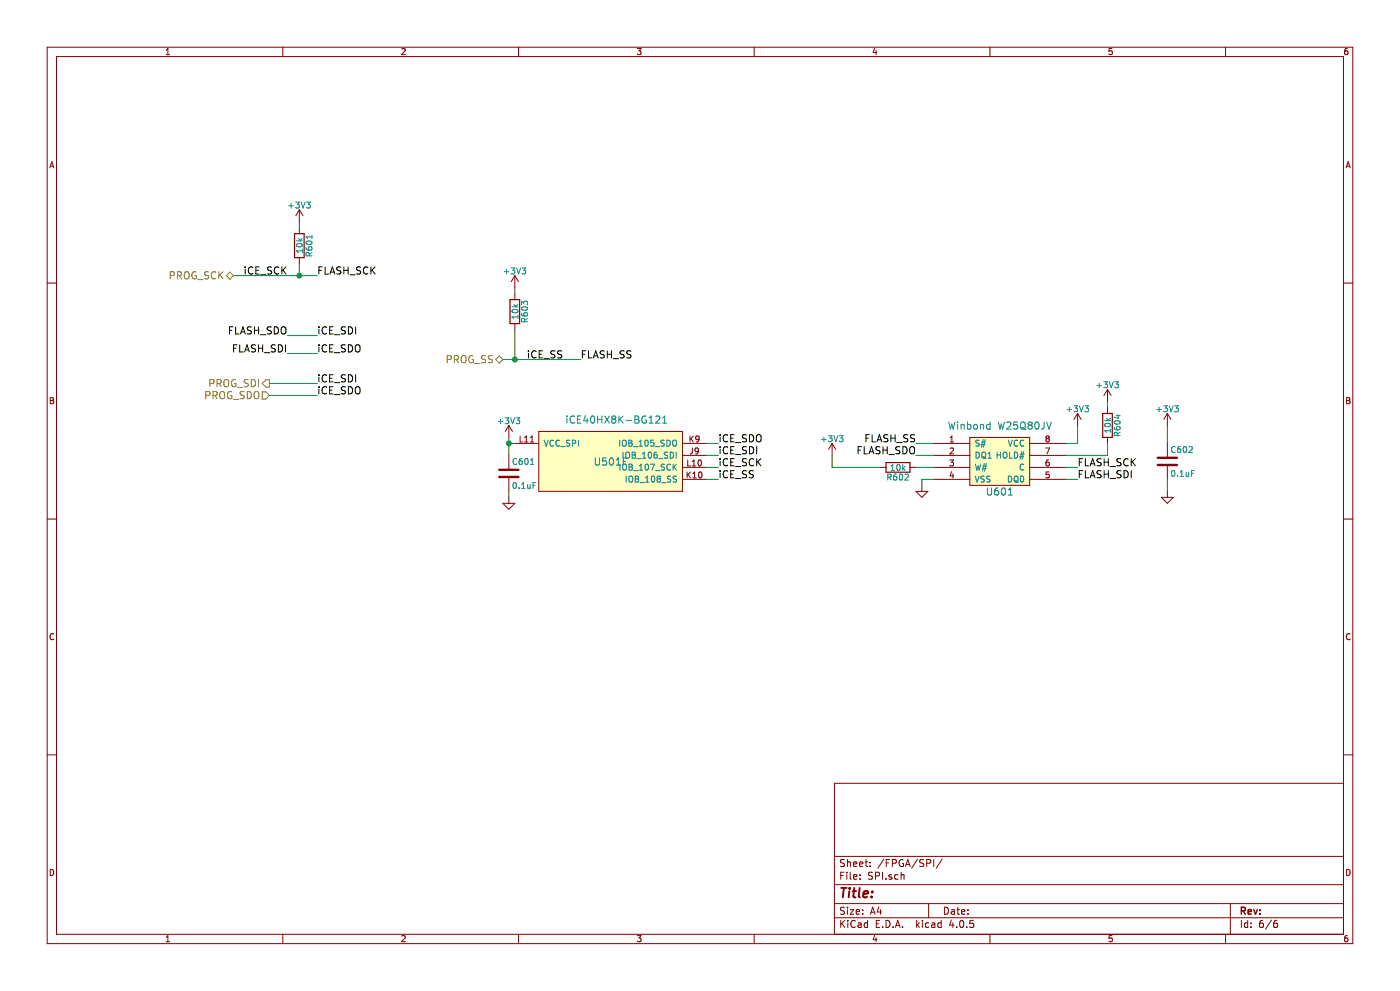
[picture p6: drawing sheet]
EESchema Schematic File Version 2
LIBS:power
LIBS:device
LIBS:transistors
LIBS:conn
LIBS:linear
LIBS:regul
LIBS:74xx
LIBS:cmos4000
LIBS:adc-dac
LIBS:memory
LIBS:xilinx
LIBS:microcontrollers
LIBS:dsp
LIBS:microchip
LIBS:analog_switches
LIBS:motorola
LIBS:texas
LIBS:intel
LIBS:audio
LIBS:interface
LIBS:digital-audio
LIBS:philips
LIBS:display
LIBS:cypress
LIBS:siliconi
LIBS:opto
LIBS:atmel
LIBS:contrib
LIBS:valves
LIBS:ADV7125
LIBS:TVP7002
LIBS:74LVC
LIBS:ice40hx8k-bg121
LIBS:More_Power
LIBS:Micron
LIBS:AD1580
LIBS:HP2VGA-cache
EELAYER 25 0
EELAYER END
$Descr A4 11693 8268
encoding utf-8
Sheet 6 6
Title ""
Date ""
Rev ""
Comp ""
Comment1 ""
Comment2 ""
Comment3 ""
Comment4 ""
$EndDescr
$Comp
L iCE40HX8K-BG121 U?
U 6 1
P 5100 3850
AR Path="/5B0BF00A/5B0EC99E" Ref="U?"  Part="6" 
AR Path="/5B0BF00A/5B0EC700/5B0EC99E" Ref="U501"  Part="6" 
F 0 "U501" H 5100 3850 60  0000 C CNN
F 1 "iCE40HX8K-BG121" H 5150 4200 60  0000 C CNN
F 2 "bga121:BGA-121-0.8mm" H 5100 7700 60  0001 C CNN
F 3 "" H 5100 7700 60  0001 C CNN
	6    5100 3850
	1    0    0    -1  
$EndComp
$Comp
L M25P80 U601
U 1 1
P 8350 3850
F 0 "U601" H 8350 3600 60  0000 C CNN
F 1 "Winbond W25Q80JV" H 8350 4150 60  0000 C CNN
F 2 "SMD_Packages:SOIC-8-N" H 8350 3800 60  0001 C CNN
F 3 "" H 8350 3800 60  0000 C CNN
	1    8350 3850
	1    0    0    -1  
$EndComp
$Comp
L C C602
U 1 1
P 9750 3850
F 0 "C602" H 9775 3950 50  0000 L CNN
F 1 "0.1uF" H 9775 3750 50  0000 L CNN
F 2 "Capacitors_SMD:C_0603" H 9788 3700 50  0001 C CNN
F 3 "" H 9750 3850 50  0000 C CNN
	1    9750 3850
	1    0    0    -1  
$EndComp
$Comp
L GND #PWR0139
U 1 1
P 9750 4100
F 0 "#PWR0139" H 9750 3850 50  0001 C CNN
F 1 "GND" H 9750 3950 50  0001 C CNN
F 2 "" H 9750 4100 50  0000 C CNN
F 3 "" H 9750 4100 50  0000 C CNN
	1    9750 4100
	1    0    0    -1  
$EndComp
$Comp
L GND #PWR0140
U 1 1
P 7700 4050
F 0 "#PWR0140" H 7700 3800 50  0001 C CNN
F 1 "GND" H 7700 3900 50  0001 C CNN
F 2 "" H 7700 4050 50  0000 C CNN
F 3 "" H 7700 4050 50  0000 C CNN
	1    7700 4050
	1    0    0    -1  
$EndComp
Text Label 6000 3700 0    60   ~ 0
iCE_SDO
Text Label 6000 3800 0    60   ~ 0
iCE_SDI
Text Label 6000 3900 0    60   ~ 0
iCE_SCK
Text Label 6000 4000 0    60   ~ 0
iCE_SS
Text Label 9000 3900 0    60   ~ 0
FLASH_SCK
$Comp
L R R602
U 1 1
P 7500 3900
F 0 "R602" V 7580 3900 50  0000 C CNN
F 1 "10k" V 7500 3900 50  0000 C CNN
F 2 "Resistors_SMD:R_0603" V 7430 3900 50  0001 C CNN
F 3 "" H 7500 3900 50  0000 C CNN
	1    7500 3900
	0    1    1    0   
$EndComp
$Comp
L R R604
U 1 1
P 9250 3550
F 0 "R604" V 9330 3550 50  0000 C CNN
F 1 "10k" V 9250 3550 50  0000 C CNN
F 2 "Resistors_SMD:R_0603" V 9180 3550 50  0001 C CNN
F 3 "" H 9250 3550 50  0000 C CNN
	1    9250 3550
	1    0    0    -1  
$EndComp
Text Label 7650 3800 2    60   ~ 0
FLASH_SDO
Text Label 9000 4000 0    60   ~ 0
FLASH_SDI
Text Label 7650 3700 2    60   ~ 0
FLASH_SS
$Comp
L C C601
U 1 1
P 4250 3950
F 0 "C601" H 4275 4050 50  0000 L CNN
F 1 "0.1uF" H 4275 3850 50  0000 L CNN
F 2 "Capacitors_SMD:C_0603" H 4288 3800 50  0001 C CNN
F 3 "" H 4250 3950 50  0000 C CNN
	1    4250 3950
	1    0    0    -1  
$EndComp
$Comp
L GND #PWR0141
U 1 1
P 4250 4150
F 0 "#PWR0141" H 4250 3900 50  0001 C CNN
F 1 "GND" H 4250 4000 50  0001 C CNN
F 2 "" H 4250 4150 50  0000 C CNN
F 3 "" H 4250 4150 50  0000 C CNN
	1    4250 4150
	1    0    0    -1  
$EndComp
$Comp
L R R603
U 1 1
P 4300 2600
F 0 "R603" V 4380 2600 50  0000 C CNN
F 1 "10k" V 4300 2600 50  0000 C CNN
F 2 "Resistors_SMD:R_0603" V 4230 2600 50  0001 C CNN
F 3 "" H 4300 2600 50  0000 C CNN
	1    4300 2600
	1    0    0    -1  
$EndComp
Text Label 2650 2300 0    60   ~ 0
FLASH_SCK
Text Label 2400 2300 2    60   ~ 0
iCE_SCK
$Comp
L R R601
U 1 1
P 2500 2050
F 0 "R601" V 2580 2050 50  0000 C CNN
F 1 "10k" V 2500 2050 50  0000 C CNN
F 2 "Resistors_SMD:R_0603" V 2430 2050 50  0001 C CNN
F 3 "" H 2500 2050 50  0000 C CNN
	1    2500 2050
	1    0    0    -1  
$EndComp
Wire Wire Line
	9000 3550 9000 3700
Wire Wire Line
	9000 3700 8900 3700
Wire Wire Line
	9750 3550 9750 3700
Wire Wire Line
	9750 4000 9750 4100
Wire Wire Line
	7800 4000 7700 4000
Wire Wire Line
	7700 4000 7700 4050
Wire Wire Line
	5900 4000 6000 4000
Wire Wire Line
	5900 3800 6000 3800
Wire Wire Line
	6000 3900 5900 3900
Wire Wire Line
	5900 3700 6000 3700
Wire Wire Line
	9000 3900 8900 3900
Wire Wire Line
	7650 3700 7800 3700
Wire Wire Line
	7650 3900 7800 3900
Wire Wire Line
	6950 3800 6950 3900
Wire Wire Line
	6950 3900 7350 3900
Wire Wire Line
	9250 3700 9250 3800
Wire Wire Line
	9250 3800 8900 3800
Wire Wire Line
	9250 3350 9250 3400
Wire Wire Line
	7650 3800 7800 3800
Wire Wire Line
	9000 4000 8900 4000
Wire Wire Line
	4250 3650 4250 3800
Wire Wire Line
	4250 3700 4300 3700
Connection ~ 4250 3700
Wire Wire Line
	4250 4150 4250 4100
Wire Wire Line
	4300 2400 4300 2450
Wire Wire Line
	1950 2300 2650 2300
Wire Wire Line
	2500 2200 2500 2300
Connection ~ 2500 2300
Wire Wire Line
	2500 1850 2500 1900
Text HLabel 1950 2300 0    60   BiDi ~ 0
PROG_SCK
Text Label 2650 2800 0    60   ~ 0
iCE_SDI
Text Label 2650 2950 0    60   ~ 0
iCE_SDO
Text Label 2400 2950 2    60   ~ 0
FLASH_SDI
Text Label 2400 2800 2    60   ~ 0
FLASH_SDO
Wire Wire Line
	2400 2800 2650 2800
Wire Wire Line
	2650 2950 2400 2950
$Comp
L +3V3 #PWR0142
U 1 1
P 2500 1850
F 0 "#PWR0142" H 2500 1700 50  0001 C CNN
F 1 "+3V3" H 2500 1990 50  0000 C CNN
F 2 "" H 2500 1850 50  0000 C CNN
F 3 "" H 2500 1850 50  0000 C CNN
	1    2500 1850
	1    0    0    -1  
$EndComp
$Comp
L +3V3 #PWR0143
U 1 1
P 4250 3650
F 0 "#PWR0143" H 4250 3500 50  0001 C CNN
F 1 "+3V3" H 4250 3790 50  0000 C CNN
F 2 "" H 4250 3650 50  0000 C CNN
F 3 "" H 4250 3650 50  0000 C CNN
	1    4250 3650
	1    0    0    -1  
$EndComp
$Comp
L +3V3 #PWR0144
U 1 1
P 4300 2400
F 0 "#PWR0144" H 4300 2250 50  0001 C CNN
F 1 "+3V3" H 4300 2540 50  0000 C CNN
F 2 "" H 4300 2400 50  0000 C CNN
F 3 "" H 4300 2400 50  0000 C CNN
	1    4300 2400
	1    0    0    -1  
$EndComp
$Comp
L +3V3 #PWR0145
U 1 1
P 6950 3800
F 0 "#PWR0145" H 6950 3650 50  0001 C CNN
F 1 "+3V3" H 6950 3940 50  0000 C CNN
F 2 "" H 6950 3800 50  0000 C CNN
F 3 "" H 6950 3800 50  0000 C CNN
	1    6950 3800
	1    0    0    -1  
$EndComp
$Comp
L +3V3 #PWR0146
U 1 1
P 9250 3350
F 0 "#PWR0146" H 9250 3200 50  0001 C CNN
F 1 "+3V3" H 9250 3490 50  0000 C CNN
F 2 "" H 9250 3350 50  0000 C CNN
F 3 "" H 9250 3350 50  0000 C CNN
	1    9250 3350
	1    0    0    -1  
$EndComp
$Comp
L +3V3 #PWR0147
U 1 1
P 9000 3550
F 0 "#PWR0147" H 9000 3400 50  0001 C CNN
F 1 "+3V3" H 9000 3690 50  0000 C CNN
F 2 "" H 9000 3550 50  0000 C CNN
F 3 "" H 9000 3550 50  0000 C CNN
	1    9000 3550
	1    0    0    -1  
$EndComp
$Comp
L +3V3 #PWR0148
U 1 1
P 9750 3550
F 0 "#PWR0148" H 9750 3400 50  0001 C CNN
F 1 "+3V3" H 9750 3690 50  0000 C CNN
F 2 "" H 9750 3550 50  0000 C CNN
F 3 "" H 9750 3550 50  0000 C CNN
	1    9750 3550
	1    0    0    -1  
$EndComp
Text Label 2650 3200 0    60   ~ 0
iCE_SDI
Text Label 2650 3300 0    60   ~ 0
iCE_SDO
Text Label 4400 3000 0    60   ~ 0
iCE_SS
Text HLabel 2250 3200 0    60   Output ~ 0
PROG_SDI
Text HLabel 4200 3000 0    60   BiDi ~ 0
PROG_SS
Text HLabel 2250 3300 0    60   Input ~ 0
PROG_SDO
Wire Wire Line
	4200 3000 4850 3000
Text Label 4850 3000 0    60   ~ 0
FLASH_SS
Wire Wire Line
	2250 3200 2650 3200
Wire Wire Line
	2650 3300 2250 3300
Wire Wire Line
	4300 2750 4300 3000
Connection ~ 4300 3000
$EndSCHEMATC
